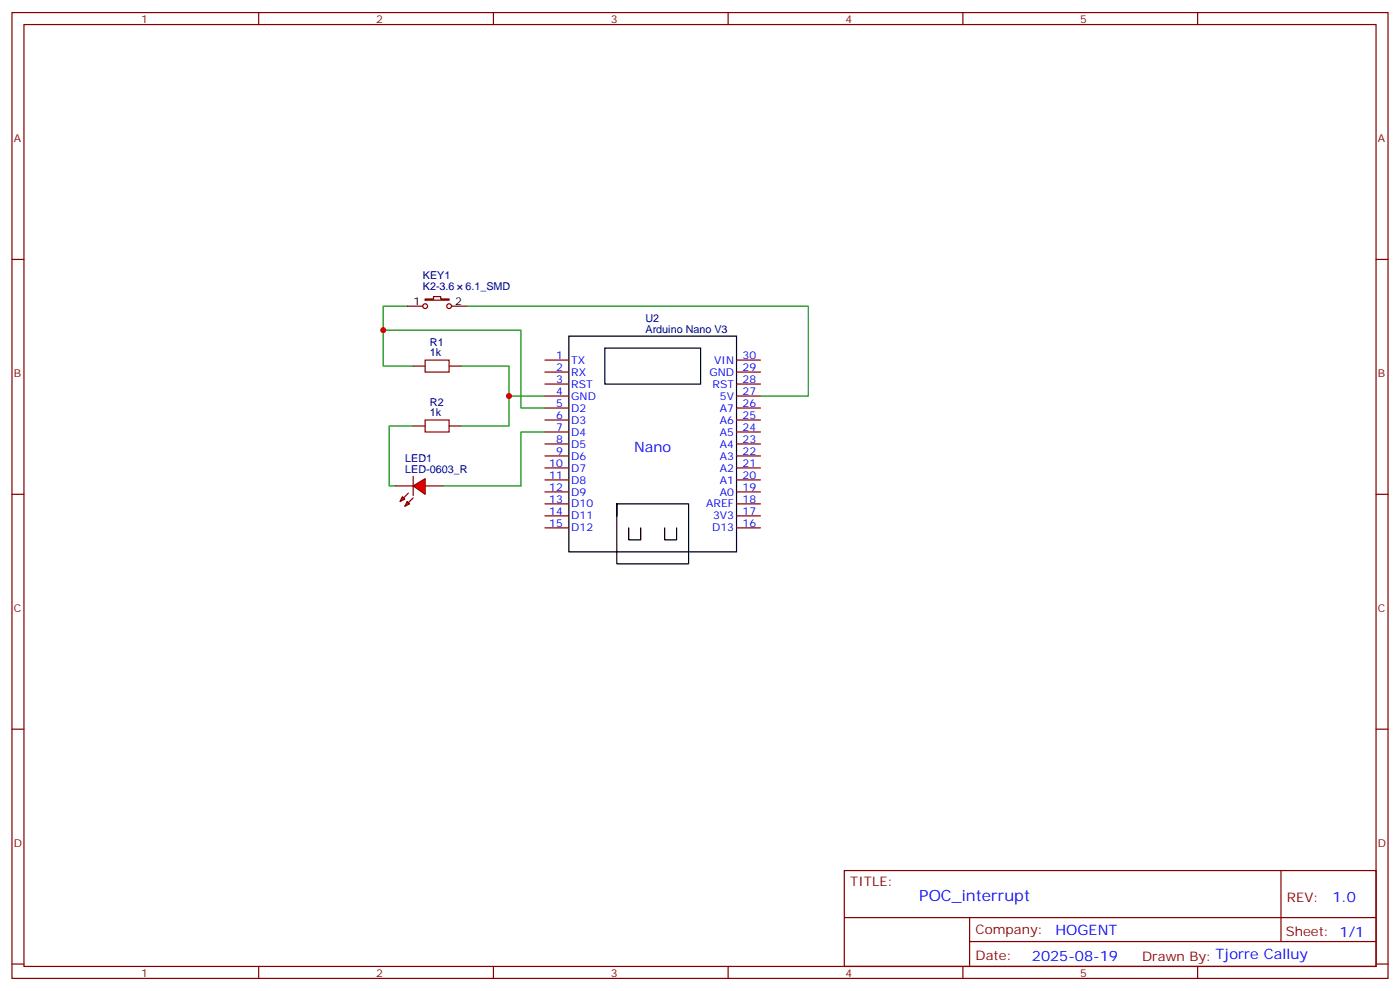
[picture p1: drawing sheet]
<svg xmlns="http://www.w3.org/2000/svg" width="412mm" height="292mm" viewBox="0 0 412 292" stroke-linecap="round" stroke-linejoin="round" font-family="sans-serif">
<g fill="none" stroke="#870000" stroke-width=".35">
<path d="M3.5 3.7h405.4v284.3h-405.4zM7.1 7.2h398.2v277.3h-398.2zM76.2 3.7v3.5M145.3 3.7v3.5M214.5 3.7v3.5M283.6 3.7v3.5M352.8 3.7v3.5M3.5 76.4h3.6M405.3 76.4h3.6M119.9 90.1h4.6M125.2 88h2.5v-.7h2.1v.7h2.5v.4h-7.1zM133 90.1h4.6"/>
<path d="M121.7 107.8h3.5M132.3 107.8h3.5M160.5 106h7.1M160.5 109.5h7.1M160.5 113.1h7.1M160.5 116.6h7.1M217 106h7M217 109.5h7M217 113.1h7M217 116.6h7M121.7 125.4h3.5M132.3 125.4h3.5"/>
<path d="M160.5 120.1h7.1M160.5 123.6h7.1M160.5 127.2h7.1M160.5 130.7h7.1M160.5 134.2h7.1M160.5 137.8h7.1M217 120.1h7M217 123.6h7M217 127.2h7M217 130.7h7M217 134.2h7M217 137.8h7"/>
<path d="M3.5 145.5h3.6M160.5 141.3h7.1M160.5 144.8h7.1M160.5 148.3h7.1M160.5 151.9h7.1M160.5 155.4h7.1M217 141.3h7M217 144.8h7M217 148.3h7M217 151.9h7M217 155.4h7M405.3 145.5h3.6"/>
<path d="M3.5 214.7h3.6M405.3 214.7h3.6M248.7 256.3h156.6v28.2h-156.6zM377.3 256.3v20.9M248.7 270.1h156.5M285.6 277.2h119.6M285.6 270.1v14.2M3.5 283.8h3.6M76.2 284.5v3.5M145.3 284.5v3.5M214.5 284.5v3.5M283.6 284.5v3.5"/>
<path d="M352.8 284.5v3.5M405.3 283.8h3.6"/>
<circle cx="125.2" cy="90.1" r=".71"/>
<circle cx="132.3" cy="90.1" r=".71"/>
</g>
<path d="M167.6 99h49.4v63.5h-49.4zM178.2 102.5h28.2v10.6h-28.2zM181.7 148.3v17.7h21.1v-17.7h-21.1v3.6M185.2 155.4v3.5h3.5v-3.5M195.8 155.4v3.5h3.5v-3.5" fill="none" stroke="#000" stroke-width=".35"/>
<path d="M125.2 106h7.1v3.5h-7.1zM125.2 123.6h7.1v3.6h-7.1z" fill="none" stroke="#a10000" stroke-width=".35"/>
<path d="M112.9 97.2h40.6v22.9h7M119.9 90.1h-7v17.7h8.8M137.6 90.1h100.5v26.5h-14.1M135.8 107.8h14.1v8.8h10.6M149.9 116.6v8.8h-14.1" fill="none" stroke="#008700" stroke-width=".35"/>
<g fill="#f00" stroke="#870000" stroke-width=".35">
<path d="M121.7 143.1l3.5-2.2v4.6z"/>
<path d="M121.7 140.2v5.7z"/>
</g>
<g fill="#870000" stroke="#870000" stroke-width=".35">
<path d="M121.7 146.6l-1.4 1.4z"/>
<path d="M120.3 145.2l-1.4 1.4z"/>
</g>
<g fill="#f00" stroke="#870000" stroke-width=".35">
<path d="M119.9 147.6l.7 .7-1.4 .7z"/>
<path d="M118.5 146.2l.7 .7-1.4 .7z"/>
</g>
<path d="M116.4 143.1h5.3M125.2 143.1h5.3" fill="none" stroke="#870000" stroke-width=".35"/>
<path d="M121.7 125.4h-7v17.7h1.7M160.5 127.2h-7v15.9h-23" fill="none" stroke="#008700" stroke-width=".35"/>
<g fill="#c00">
<circle cx="149.9" cy="116.6" r=".88"/>
<circle cx="112.9" cy="97.2" r=".88"/>
</g>
<text font-size="4.6" fill="#00f" x="270.8" y="265.3">POC_interrupt</text>
<g font-size="4.2" fill="#00f">
<text x="186.8" y="133">Nano</text>
<text x="392.5" y="265.6">1.0</text>
<text x="310.9" y="275.1">HOGENT</text>
<text x="304" y="282.9">2025-08-19</text>
</g>
<g font-size="3.9" fill="#800">
<text x="250.5" y="260.9">TITLE:</text>
<text x="379.1" y="265.6">REV:</text>
<text x="287.4" y="275.1">Company:</text>
<text x="378.7" y="275.7">Sheet: 1/1</text>
<text x="287.4" y="282.8">Date:</text>
<text x="336.4" y="282.8">Drawn By: Tjorre Calluy</text>
</g>
<g font-size="3.2" fill="#800">
<text x="41.6" y="6.7">1</text>
<text x="110.8" y="6.7">2</text>
<text x="179.9" y="6.7">3</text>
<text x="249.1" y="6.7">4</text>
<text x="318.2" y="6.7">5</text>
<text x="4.1" y="41.8">A</text>
<text x="405.9" y="41.8">A</text>
<text x="4.1" y="110.9">B</text>
<text x="405.9" y="110.9">B</text>
<text x="4.1" y="180.1">C</text>
<text x="405.9" y="180.1">C</text>
<text x="4.1" y="249.2">D</text>
<text x="405.9" y="249.2">D</text>
<text x="41.6" y="287.5">1</text>
<text x="110.8" y="287.5">2</text>
<text x="179.9" y="287.5">3</text>
<text x="249.1" y="287.5">4</text>
<text x="318.2" y="287.5">5</text>
</g>
<g font-size="3.2" fill="#000080">
<text x="124.6" y="82.2">KEY1</text>
<text x="124.6" y="85.4">K2-3.6</text>
<text x="137.1" y="85.4">6.1_SMD</text>
<text x="190.2" y="94.7">U2</text>
<text x="126.7" y="101.8">R1</text>
<text x="190.2" y="97.9">Arduino Nano V3</text>
<text x="126.7" y="105">1k</text>
<text x="126.7" y="119.4">R2</text>
<text x="126.7" y="122.6">1k</text>
<text x="119.4" y="136">LED1</text>
<text x="119.4" y="139.2">LED-0603_R</text>
</g>
<g font-size="3.2">
<text x="121.8" y="89.8">1</text>
<text x="134.1" y="89.8">2</text>
</g>
<g font-size="3.2" fill="#00f">
<text x="163.8" y="105.7">1</text>
<text x="168.3" y="107.1">TX</text>
<text x="210.4" y="107.1">VIN</text>
<text x="218.7" y="105.7">30</text>
<text x="163.8" y="109.2">2</text>
<text x="163.8" y="112.7">3</text>
<text x="168.3" y="110.6">RX</text>
<text x="209" y="110.6">GND</text>
<text x="218.7" y="112.7">28</text>
<text x="218.7" y="109.2">29</text>
<text x="163.8" y="116.2">4</text>
<text x="163.8" y="119.8">5</text>
<text x="168.3" y="114.1">RST</text>
<text x="168.3" y="117.7">GND</text>
<text x="209.9" y="114.1">RST</text>
<text x="212.1" y="117.7">5V</text>
<text x="218.7" y="119.8">26</text>
<text x="218.7" y="116.2">27</text>
<text x="163.8" y="123.3">6</text>
<text x="168.3" y="121.2">D2</text>
<text x="168.3" y="124.7">D3</text>
<text x="212.1" y="124.7">A6</text>
<text x="212.1" y="121.2">A7</text>
<text x="218.7" y="123.3">25</text>
<text x="163.8" y="126.8">7</text>
<text x="163.8" y="130.4">8</text>
<text x="168.3" y="128.2">D4</text>
<text x="168.3" y="131.8">D5</text>
<text x="212.1" y="131.8">A4</text>
<text x="212.1" y="128.2">A5</text>
<text x="218.7" y="130.4">23</text>
<text x="218.7" y="126.8">24</text>
<text x="161.8" y="137.4">10</text>
<text x="163.8" y="133.9">9</text>
<text x="168.3" y="135.3">D6</text>
<text x="212.1" y="135.3">A3</text>
<text x="218.7" y="137.4">21</text>
<text x="218.7" y="133.9">22</text>
<text x="161.8" y="140.9">11</text>
<text x="168.3" y="138.8">D7</text>
<text x="168.3" y="142.3">D8</text>
<text x="212.1" y="142.3">A1</text>
<text x="212.1" y="138.8">A2</text>
<text x="218.7" y="140.9">20</text>
<text x="161.8" y="144.5">12</text>
<text x="161.8" y="148">13</text>
<text x="168.3" y="145.9">D9</text>
<text x="168.3" y="149.4">D10</text>
<text x="208" y="149.4">AREF</text>
<text x="212.1" y="145.9">A0</text>
<text x="218.7" y="148">18</text>
<text x="218.7" y="144.5">19</text>
<text x="161.8" y="151.5">14</text>
<text x="161.8" y="155">15</text>
<text x="168.3" y="152.9">D11</text>
<text x="210.1" y="152.9">3V3</text>
<text x="218.7" y="155">16</text>
<text x="218.7" y="151.5">17</text>
<text x="168.3" y="156.5">D12</text>
<text x="209.8" y="156.5">D13</text>
</g>
</svg>
